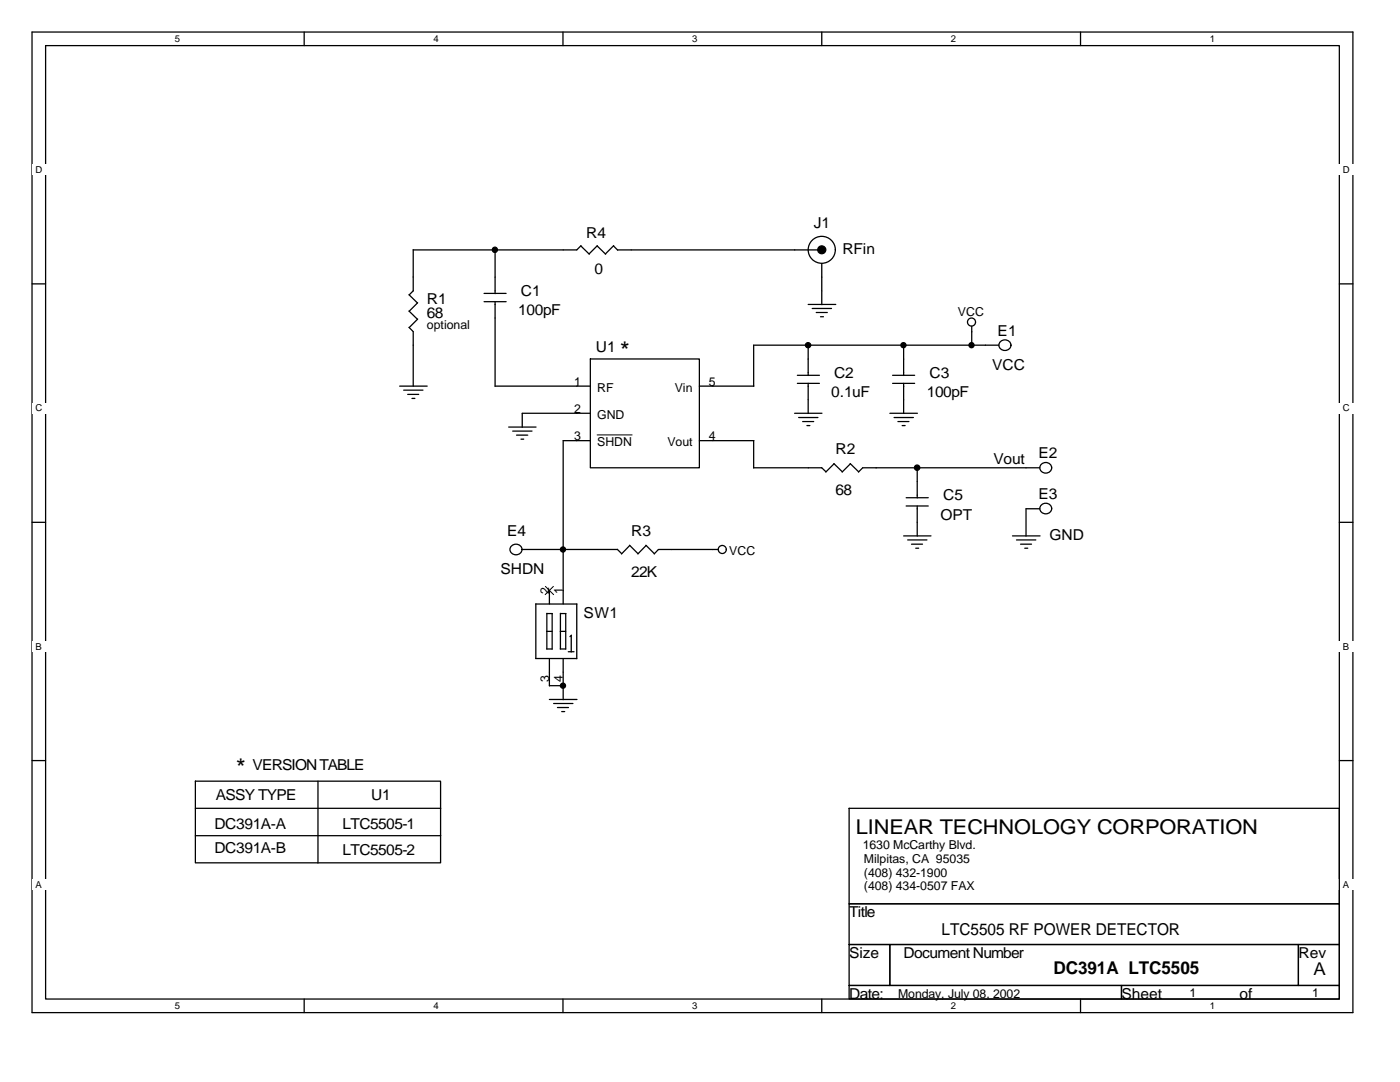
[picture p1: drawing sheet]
<svg xmlns="http://www.w3.org/2000/svg" width="279mm" height="216mm" viewBox="0 0 279 216" stroke-linecap="round" stroke-linejoin="round" font-family="sans-serif">
<path d="M6.4 6.4h263.6v195.7h-263.6zM9.1 9.1h258.2v190.2h-258.2z" fill="none" stroke="#000" stroke-width=".25"/>
<g fill="#fff">
<path d="M29.8 6.7h15.3v2.1h-15.3z"/>
<path d="M29.8 199.6h15.3v2.2h-15.3z"/>
</g>
<path d="M60.7 6.4v2.7M60.7 199.3v2.8" fill="none" stroke="#000" stroke-width=".25"/>
<g fill="#fff">
<path d="M81.4 6.7h15.3v2.1h-15.3z"/>
<path d="M81.4 199.6h15.3v2.2h-15.3z"/>
</g>
<path d="M112.4 6.4v2.7M112.4 199.3v2.8" fill="none" stroke="#000" stroke-width=".25"/>
<g fill="#fff">
<path d="M133 6.7h15.4v2.1h-15.4z"/>
<path d="M133 199.6h15.4v2.2h-15.4z"/>
</g>
<path d="M164 6.4v2.7M164 199.3v2.8" fill="none" stroke="#000" stroke-width=".25"/>
<g fill="#fff">
<path d="M184.7 6.7h15.3v2.1h-15.3z"/>
<path d="M184.7 199.6h15.3v2.2h-15.3z"/>
</g>
<path d="M215.6 6.4v2.7M215.6 199.3v2.8" fill="none" stroke="#000" stroke-width=".25"/>
<g fill="#fff">
<path d="M236.3 6.7h15.4v2.1h-15.4z"/>
<path d="M236.3 199.6h15.4v2.2h-15.4z"/>
<path d="M6.3 32.9h11v2.1h-11z"/>
<path d="M262.8 32.9h10.2v2.1h-10.2z"/>
<path d="M6.3 80.4h11v2.1h-11z"/>
<path d="M262.8 80.4h10.2v2.1h-10.2z"/>
</g>
<path d="M6.4 56.6h2.7M267.3 56.6h2.7" fill="none" stroke="#000" stroke-width=".25"/>
<g fill="#fff">
<path d="M6.3 128h11v2.1h-11z"/>
<path d="M262.8 128h10.2v2.1h-10.2z"/>
</g>
<path d="M6.4 104.2h2.7M267.3 104.2h2.7" fill="none" stroke="#000" stroke-width=".25"/>
<g fill="#fff">
<path d="M6.3 175.5h11v2.1h-11z"/>
<path d="M262.8 175.5h10.2v2.1h-10.2z"/>
</g>
<g fill="none" stroke="#000" stroke-width=".25">
<path d="M81.6 58.8l1.7 1.7M82.5 49.8v8.2M82.5 58l-.8 .8M96.6 58.5h4.4M98.8 49.9v8.7M115.9 49.1l1.7 1.6M116 49l-.9 .9h-32.6M119.2 49l-1.6 1.7M122.4 49.1l.9 .8M122.5 49l-1.6 1.7-1.7-1.6M123.2 49.9h40M164 52.6v8.2"/>
<path d="M79.8 77h5.5M80.6 77.9h3.8M81.4 78.7h2.2M81.6 65.3l.9 .9v10.9M81.6 62.1l1.7 1.6M82.2 79.5h.6M83.4 63.7l-1.7 1.7M83.4 60.4l-1.7 1.7M96.6 60.2h4.4M98.8 77h19M98.8 60.2v16.9M117.8 71.6h21.8v21.7h-21.8z"/>
<path d="M139.6 77h10.9M159.1 74.9h4.4M159.1 76.5h4.4M161.3 60.7h5.5M161.3 68.9v6M161.3 76.5v6M162.1 61.6h3.8M162.9 62.4h2.2M163.7 63.2h.6M178.1 74.9h4.4M178.1 76.5h4.4M180.3 68.9v6"/>
<path d="M180.3 76.5v6M193.9 65.1v3.8M199.3 68.9h-48.9v8.2M199.6 68.3a1.16 1.16 0 0 1 1.6-.4 1.16 1.16 0 0 1 .3 1.6 1.16 1.16 0 0 1-1.5 .3 1.16 1.16 0 0 1-.4-1.5zM101.5 85.2h5.5M102.3 86h3.9M103.1 86.8h2.2M104 87.6h.5M117.8 82.5h-13.6v2.8M117.8 87.9h-5.4v32.6M139.6 87.9h10.9M150.4 93.3h13.6"/>
<path d="M150.4 87.9v5.5M158.6 82.5h5.4M159.4 83.3h3.8M160.2 84.1h2.2M161 84.9h.6M164 93.3l.8 .8M166.4 92.5l1.7 1.6M166.5 92.5l-1.7 1.7M169.7 92.5l1.7 1.6M169.7 92.5l-1.6 1.7M177.6 82.5h5.5M178.4 83.3h3.9"/>
<path d="M179.2 84.1h2.2M180 84.9h.6M180.8 99.3h4.5M183 93.3v6.1M207.5 93.3h-35.3l-.9 .9M207.7 92.7a1.12 1.12 0 0 1 1.7-.2 1.12 1.12 0 0 1 0 1.7 1.13 1.13 0 0 1-1.4 0 1.13 1.13 0 0 1-.3-1.5zM102 109a1.16 1.16 0 0 1 1.6-.3 1.16 1.16 0 0 1 .3 1.6 1.16 1.16 0 0 1-1.5 .3 1.16 1.16 0 0 1-.4-1.6zM104.2 109.6h19M109.6 117.8v2.7M123.2 109.6l.9 .9M125.6 108.8l1.7 1.7M125.7 108.8l-1.7 1.7"/>
<path d="M130.6 110.5l-1.7-1.7-1.6 1.7M143.3 109.6h-11.9l-.8 .9M180.3 106.9h5.5M180.8 101h4.5M181.1 107.7h3.9M181.9 108.6h2.2M182.8 109.4h.5M183 101v6M202.1 106.9h5.5M202.9 107.7h3.8M203.7 108.6h2.2M204.5 109.4h.6"/>
<path d="M207.5 101.5h-2.7v5.5M207.7 100.8a1.12 1.12 0 0 1 1.7-.2 1.12 1.12 0 0 1 0 1.7 1.13 1.13 0 0 1-1.4 0 1.13 1.13 0 0 1-.3-1.5zM106.9 131.4h8.2M106.9 120.5v10.9M106.9 120.5h8.2M109.1 126h1.1M109.1 122.4v7.1h1.1v-7.1h-1.1M109.6 139.6h5.5M109.6 131.4v5.5M109.6 136.8h2.8M111.8 126h1.1M111.8 122.4v7.1"/>
<path d="M111.8 122.4h1.1M112.4 131.4v8.2M112.9 122.4v7.1h-1.1M113.4 130h1.2M114 126.8v3.3M114 126.7l-.3 .3M115.1 120.5v10.9M6.4 151.8h2.7M39 155.9h48.9v16.3h-48.9zM63.5 155.9v16.3M110.5 140.4h3.8M111.3 141.2h2.2"/>
<path d="M112.1 142h.6M267.3 151.8h2.7M39 161.3h49M39 166.8h49M169.5 161.3h97.8v19h-97.8zM169.5 180.3h97.8v8.2h-97.8zM169.5 188.5h8.1v8.1h-8.1zM169.5 196.6h54.3v2.7h-54.3zM177.6 188.5h81.5v8.1h-81.5zM223.8 196.6h43.5v2.7h-43.5zM259.1 188.5h8.2v8.1h-8.2z"/>
<circle cx="164" cy="49.9" r="2.7"/>
<circle cx="193.9" cy="64.3" r=".8"/>
<circle cx="144.1" cy="109.6" r=".8"/>
</g>
<path d="M119.2 86.8h7M108.8 117l1.7 1.7M110.4 117l-1.6 1.7" fill="none" stroke="#000" stroke-width=".2"/>
<g fill="#000" stroke="#000" stroke-width=".25">
<circle cx="98.8" cy="49.8" r=".52"/>
<circle cx="164" cy="49.8" r=".79"/>
<circle cx="161.3" cy="68.9" r=".52"/>
<circle cx="180.3" cy="68.9" r=".51"/>
<circle cx="193.9" cy="68.9" r=".51"/>
<circle cx="183" cy="93.3" r=".53"/>
<circle cx="112.4" cy="109.6" r=".51"/>
<circle cx="112.4" cy="136.8" r=".51"/>
</g>
<g font-size="5.2">
<text x="123.8" y="71.9">*</text>
<text x="47.2" y="155.1">*</text>
</g>
<text font-size="4.1" x="170.8" y="166.3">LINEAR TECHNOLOGY CORPORATION</text>
<g font-size="3.5">
<text x="210.2" y="194.4">DC391A LTC5505</text>
<text x="262.1" y="194.6">A</text>
</g>
<text font-size="3.3" x="187.9" y="186.6">LTC5505 RF POWER DETECTOR</text>
<g font-size="3">
<text x="117" y="47.4">R4</text>
<text x="162.4" y="45.5">J1</text>
<text x="168.1" y="50.7">RFin</text>
<text x="104" y="59.1">C1</text>
<text x="118.6" y="54.7">0</text>
<text x="85.2" y="60.7">R1</text>
<text x="85.2" y="63.5">68</text>
<text x="103.4" y="62.9">100pF</text>
<text x="118.9" y="70.2">U1</text>
<text x="199.1" y="67">E1</text>
<text x="166.5" y="75.4">C2</text>
<text x="185.5" y="75.4">C3</text>
<text x="198" y="73.8">VCC</text>
<text x="165.9" y="79.2">0.1uF</text>
<text x="185" y="79.2">100pF</text>
<text x="166.8" y="90.6">R2</text>
<text x="198.2" y="92.5">Vout</text>
<text x="207.2" y="91.4">E2</text>
<text x="166.8" y="98.8">68</text>
<text x="188.2" y="99.9">C5</text>
<text x="207.2" y="99.6">E3</text>
<text x="101.2" y="106.9">E4</text>
<text x="126" y="106.9">R3</text>
<text x="187.7" y="103.7">OPT</text>
<text x="209.4" y="107.7">GND</text>
<text x="99.9" y="114.6">SHDN</text>
<text x="126" y="115.1">22K</text>
<text x="116.5" y="123.2">SW1</text>
<text x="50.4" y="153.7">VERSION TABLE</text>
<text x="43.1" y="159.6">ASSY TYPE</text>
<text x="74" y="159.6">U1</text>
<text x="42.8" y="165.4">DC391A-A</text>
<text x="68.4" y="165.4">LTC5505-1</text>
<text x="42.8" y="170.3">DC391A-B</text>
<text x="68.4" y="170.5">LTC5505-2</text>
<text x="169.5" y="183">Title</text>
<text x="169.5" y="191.2">Size</text>
<text x="180.3" y="191.2">Document Number</text>
<text x="259.1" y="191.2">Rev</text>
<text x="169.5" y="199.3">Date:</text>
<text x="223.8" y="199.3">Sheet</text>
<text x="247.4" y="199.3">of</text>
</g>
<g font-size="2.5">
<text x="85.2" y="65.7">optional</text>
<text x="191.2" y="63">VCC</text>
<text x="114.6" y="77">1</text>
<text x="141.5" y="77">5</text>
<text x="114.6" y="82.4">2</text>
<text x="119.2" y="78.2">RF</text>
<text x="119.2" y="83.6">GND</text>
<text x="134.7" y="78.2">Vin</text>
<text x="114.6" y="87.9">3</text>
<text x="119.2" y="89.1">SHDN</text>
<text x="133.2" y="89.1">Vout</text>
<text x="141.5" y="87.9">4</text>
<text x="145.5" y="110.8">VCC</text>
<text x="109.6" y="118.6" transform="rotate(-90 109.6 118.6)">2</text>
<text x="112.4" y="118.6" transform="rotate(-90 112.4 118.6)">1</text>
<text x="109.6" y="136.1" transform="rotate(-90 109.6 136.1)">3</text>
<text x="112.4" y="136.1" transform="rotate(-90 112.4 136.1)">4</text>
<text x="172.2" y="169.5">1630 McCarthy Blvd.</text>
<text x="172.4" y="172.3">Milpitas, CA 95035</text>
<text x="172.4" y="175">(408) 432-1900</text>
<text x="172.4" y="177.7">(408) 434-0507 FAX</text>
<text x="179.2" y="199.1">Monday, July 08, 2002</text>
<text x="237.4" y="198.9">1</text>
<text x="261.9" y="198.9">1</text>
</g>
<g font-size="1.9">
<text x="34.9" y="8.4">5</text>
<text x="86.5" y="8.4">4</text>
<text x="138.1" y="8.4">3</text>
<text x="189.8" y="8.4">2</text>
<text x="241.4" y="8.4">1</text>
<text x="7.1" y="34.5">D</text>
<text x="268" y="34.5">D</text>
<text x="7.1" y="82.1">C</text>
<text x="268" y="82.1">C</text>
<text x="7.1" y="129.7">B</text>
<text x="268" y="129.7">B</text>
<text x="7.1" y="177.2">A</text>
<text x="268" y="177.2">A</text>
<text x="34.9" y="201.3">5</text>
<text x="86.5" y="201.3">4</text>
<text x="138.1" y="201.3">3</text>
<text x="189.8" y="201.3">2</text>
<text x="241.4" y="201.3">1</text>
</g>
</svg>
